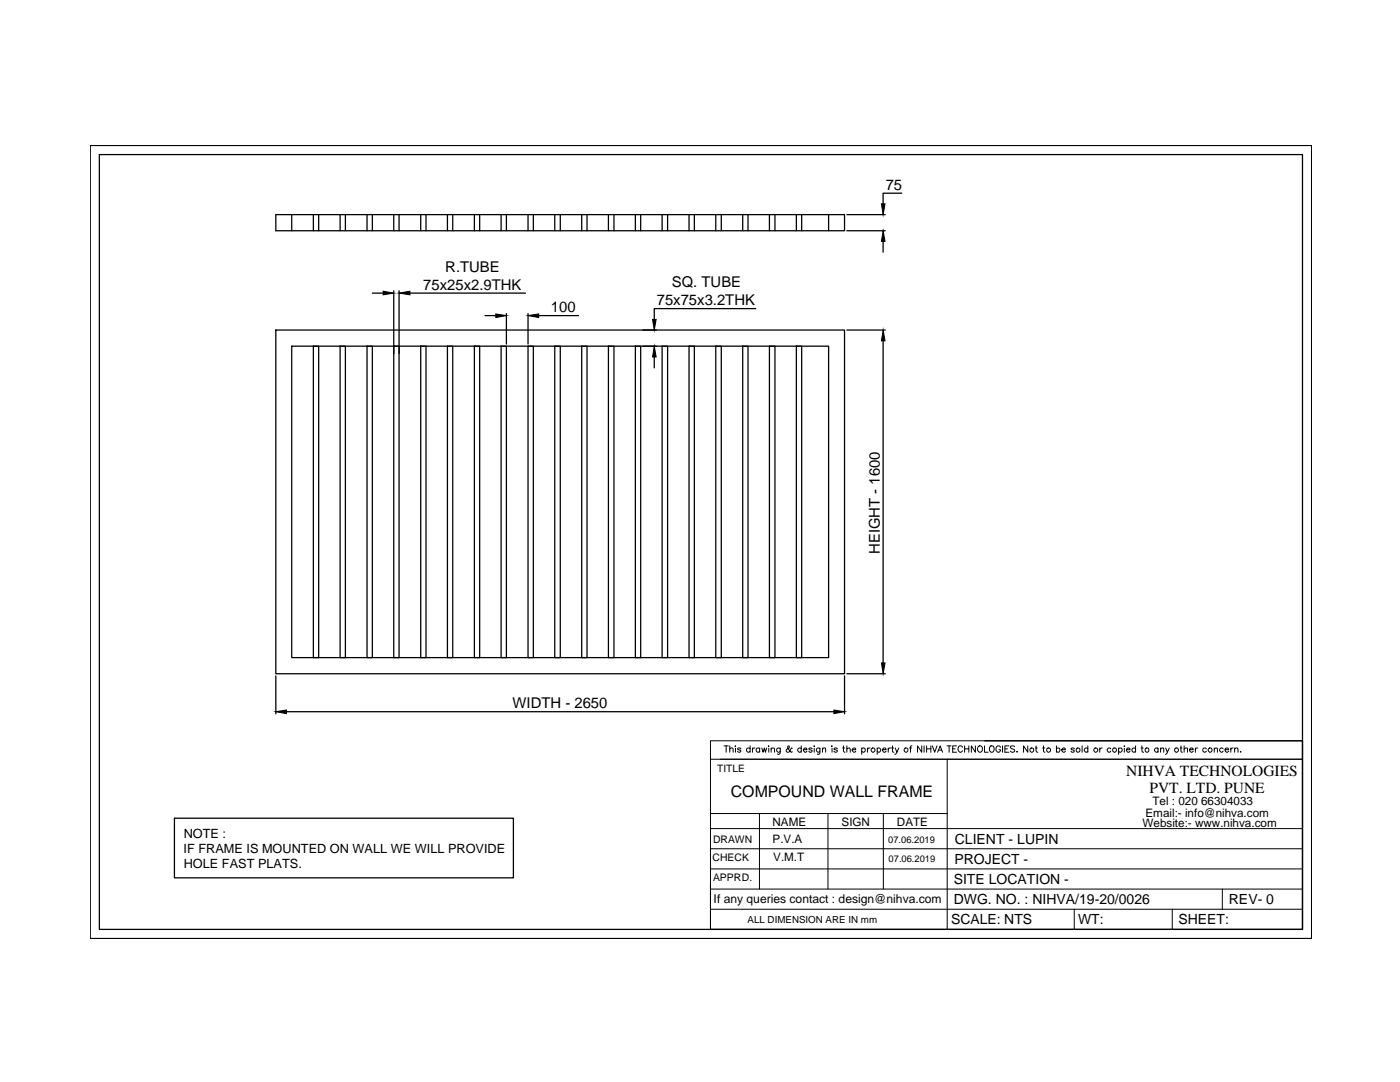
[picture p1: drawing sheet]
<svg xmlns="http://www.w3.org/2000/svg" width="279mm" height="216mm" viewBox="0 0 279 216" stroke-linecap="round" stroke-linejoin="round" font-family="sans-serif">
<!-- layer: 0 -->
<g fill="none" stroke="#000" stroke-width=".25">
<path d="M18 29h243.8v158.3h-243.8zM19.8 30.8h240.1v154.6h-240.1zM180 38.6h-3.8v2.1M55 42.8h113.5v3.2h-113.5zM58.2 42.8v3.2M62.5 42.8v3.2M63.6 42.8v3.2M67.9 42.8v3.2M68.9 42.8v3.2M73.3 42.8v3.2M74.3 42.8v3.2M74.3 58.5h2.2"/>
<path d="M78.6 42.8v3.2M78.6 58v12.6M79.6 42.8v3.2M79.6 58v12.6M81.8 58.5h23.1M84 42.8v3.2M85 42.8v3.2M89.3 42.8v3.2M90.4 42.8v3.2M94.7 42.8v3.2M95.7 42.8v3.2M100 42.8v3.2"/>
<path d="M101.1 42.8v3.2M105.4 42.8v3.2M106.4 42.8v3.2M110.7 42.8v3.2M111.8 42.8v3.2M116.1 42.8v3.2M117.2 42.8v3.2M121.4 42.8v3.2M122.5 42.8v3.2M126.8 42.8v3.2M127.9 42.8v3.2M132.1 42.8v3.2"/>
<path d="M133.2 42.8v3.2M137.5 42.8v3.2M138.6 42.8v3.2M142.8 42.8v3.2M143.9 42.8v3.2M148.2 42.8v3.2M149.3 42.8v3.2M153.6 42.8v3.2M154.7 42.8v3.2M158.9 42.8v3.2M160 42.8v3.2M165.4 42.8v3.2"/>
<path d="M169 46h7.7M169 42.8h7.7M176.2 48.2v2.1M55 65.9h113.5v68.5h-113.5zM58.2 69.1h107.2v62.1h-107.2zM62.5 69.1h1.1v62.1h-1.1zM67.9 69.1h1v62.1h-1zM73.3 69.1h1v62.1h-1zM78.6 69.1h1v62.1h-1zM84 69.1h1v62.1h-1zM89.3 69.1h1.1v62.1h-1.1zM94.7 69.1h1v62.1h-1z"/>
<path d="M96.8 63h2.1M100 69.1h1.1v62.1h-1.1zM101.1 62.6v6.1M105.4 69.1h1v62.1h-1zM105.4 62.6v6.1M107.5 63h8M110.7 69.1h1.1v62.1h-1.1zM116.1 69.1h1.1v62.1h-1.1zM121.4 69.1h1.1v62.1h-1.1zM126.8 69.1h1.1v62.1h-1.1zM128.3 65.9h2.7M128.3 69.1h2.7"/>
<path d="M130.6 71.2v2.2M132.1 69.1h1.1v62.1h-1.1zM137.5 69.1h1.1v62.1h-1.1zM142.8 69.1h1.1v62.1h-1.1zM148.2 69.1h1.1v62.1h-1.1zM150.8 61.6h-20.2v2.1M153.6 69.1h1.1v62.1h-1.1zM158.9 69.1h1.1v62.1h-1.1zM169 65.9h7.7M176.2 68v64.3M55 134.9v7.5M168.5 134.9v7.5"/>
<path d="M169 134.4h7.7M57.2 142h109.2M196.5 147.8h63.4v37.6h-118.1M34.8 163.3h67.7v11.9h-67.7z"/>
</g>
<path d="M76.5 58.1l2.1 .4-2.1 .3zM79.6 58.5l2.2-.4v.7zM176.2 46l.4 2.2h-.7zM175.9 40.7h.7l-.4 2.1zM98.9 62.6l2.2 .4-2.2 .4zM105.4 63l2.1-.4v.8zM130.6 69.1l.4 2.1h-.8zM130.2 63.7h.8l-.4 2.2zM176.2 65.9l.4 2.1h-.7zM175.9 132.3h.7l-.4 2.1zM55 142l2.2-.3v.7zM166.4 141.7l2.1 .3-2.1 .4z" fill="#000" stroke="#000" stroke-width=".2"/>
<g fill="none" stroke="#000" stroke-width=".2">
<path d="M141.8 147.8h118.1v3.7h-118.1zM141.8 151.5v33.9M143.8 151.5h116.1M144.5 148.8h.8M144.9 148.8v1.3M145.6 149.5l.2-.2h.4l.1 .8M145.6 148.8v1.3M146.7 148.9h.1zM146.8 149.3v.8M147.8 149.4l-.2-.1h-.4v.1l.6 .3v.3l-.4 .1-.2-.2M149.7 149.4a.4 .4 0 0 0-.6 0 .4 .4 0 0 0 0 .6 .4 .4 0 0 0 .6-.1M149.7 148.8v1.3"/>
<path d="M150.2 149.3v.8M150.7 149.3a.38 .38 0 0 0-.5 .3M151.6 149.4a.4 .4 0 0 0-.6 0 .4 .4 0 0 0 0 .6 .4 .4 0 0 0 .6-.1M151.6 149.3v.8M152 149.3l.3 .8 .2-.8 .3 .8 .2-.8M153.3 148.9h.2zM153.4 149.3v.8M153.9 149.5l.2-.2h.4l.1 .8M153.9 149.3v.8M155.7 149.3v.9l-.2 .3-.3-.1M155.7 149.4a.4 .4 0 0 0-.6 0 .4 .4 0 0 0 0 .6 .4 .4 0 0 0 .6-.1M158.1 149.4l-.1-.1-.5 .7-.4 .1-.2-.1v-.4l.6-.5v-.2h-.3a1.21 1.21 0 0 0 .8 1.2l.1-.1"/>
<path d="M159.9 149.4a.4 .4 0 0 0-.6 0 .4 .4 0 0 0 0 .6 .4 .4 0 0 0 .6-.1M159.9 148.8v1.3M160.3 149.6l.8-.1a.39 .39 0 0 0-.6-.1 .39 .39 0 0 0 0 .6 .39 .39 0 0 0 .6-.1M162.1 149.4l-.2-.1h-.4l-.1 .1 .6 .3v.3a.38 .38 0 0 1-.6-.1M162.5 148.8v.2zM162.5 149.3v.8M163.6 149.3v1.1l-.2 .1-.3-.1M163.6 149.4a.4 .4 0 0 0-.6 0 .4 .4 0 0 0 0 .6 .4 .4 0 0 0 .6-.1M164.1 149.5l.2-.2h.4l.1 .8M164.1 149.3v.8M166 148.9h.1zM166 149.3v.8"/>
<path d="M167.1 149.4l-.3-.1-.4 .1 .7 .3v.2a.37 .37 0 0 1-.3 .2 .37 .37 0 0 1-.4-.2M168.2 149.3h.4M168.3 148.8v1l.3 .3M169 149.5l.2-.2h.4l.1 .8M169 148.8v1.3M170.1 149.6h.7a.39 .39 0 0 0-.7-.3 .39 .39 0 0 0 .2 .7 .3 .3 0 0 0 .5-.1M172 149.4a.4 .4 0 0 1 .6 0 .4 .4 0 0 1 0 .6 .4 .4 0 0 1-.6-.1M172 149.3v1.2M173.1 149.3v.8M173.6 149.3h-.3l-.2 .3M175.1 149.4a.4 .4 0 0 1 .6 0 .4 .4 0 0 1 0 .6 .4 .4 0 0 1-.6-.1M175.1 149.3v1.2"/>
<path d="M176.1 149.6l.7-.1a.39 .39 0 0 0-.6-.1 .39 .39 0 0 0 0 .6 .39 .39 0 0 0 .6-.1M177.3 149.3v.8M177.8 149.3a.38 .38 0 0 0-.5 .3M177.9 149.3h.5M178.1 148.8v1l.1 .2 .2 .1M178.7 149.3l.3 .8 .4-.8M179 150.1l-.4 .4M181.5 149.3h.4M182 148.8l-.2 .1-.1 1.2M184 148.8v1.3l-.9-1.3v1.3M184.4 148.8v1.3M184.9 148.8v1.3"/>
<path d="M184.9 149.4h.9M185.8 148.8v1.3M186.1 148.8l.4 1.3 .5-1.3M187.1 150.1l.5-1.3 .5 1.3M187.3 149.7h.6M189 148.8h.8M189 151.5v33.9M189.4 148.8v1.3M190.1 149.4h.5M190.9 148.8h-.8v1.3h.8M192.1 149.1a.46 .46 0 0 0-.5-.3 .46 .46 0 0 0-.4 .5v.3a.46 .46 0 0 0 .3 .5 .46 .46 0 0 0 .6-.3M192.5 149.4h.9"/>
<path d="M192.5 148.8v1.3M193.4 148.8v1.3M194.7 148.8v1.3l-.8-1.3v1.3M195.2 149l.1-.1a.62 .62 0 0 1 .8 .5 .62 .62 0 0 1-.6 .7l-.4-.5zM196.5 148.8v1.3h.7M197.7 148.9a.62 .62 0 0 1 .7 .5 .62 .62 0 0 1-.6 .7 .8 .8 0 0 1-.1-1.2zM199.7 149.1a.46 .46 0 0 0-.6-.3 .46 .46 0 0 0-.3 .5v.3a.45 .45 0 0 0 .4 .5 .45 .45 0 0 0 .5-.5h-.3M200.1 148.8v1.3M200.5 149.4h.6M201.4 148.8h-.9v1.3h.9M202.5 149l-.3-.2-.6 .2 .1 .3 .7 .2 .1 .4a.51 .51 0 0 1-.9 0M202.9 150h.1z"/>
<path d="M205.1 148.8v1.3l-.8-1.3v1.3M206.6 149.3h.4M206.8 148.8v1l.3 .3M208.1 149.3h.4M208.3 148.8v1l.2 .3M210.8 149.4a.4 .4 0 0 1 .6 0 .4 .4 0 0 1 0 .6 .4 .4 0 0 1-.6-.1M210.8 148.8v1.3M211.9 149.6l.7-.1a.39 .39 0 0 0-.6-.1 .39 .39 0 0 0 0 .6 .39 .39 0 0 0 .6-.1M214.4 149.4l-.2-.1h-.4v.1l.5 .3v.3l-.3 .1-.2-.2M216 148.8v1.3M217.1 149.4a.4 .4 0 0 0-.6 0 .4 .4 0 0 0 0 .6 .4 .4 0 0 0 .6-.1M217.1 148.8v1.3"/>
<path d="M219.5 149.3v.8M220 149.3h-.3l-.2 .3M221.7 149.4a.4 .4 0 0 0-.6 0 .4 .4 0 0 0 0 .6 .4 .4 0 0 0 .6-.1M223.2 149.4a.4 .4 0 0 1 .6 0 .4 .4 0 0 1 0 .6 .4 .4 0 0 1-.6-.1M223.2 149.3v1.2M224.4 148.8v.2zM224.4 149.3v.8M224.8 149.6l.7-.1a.39 .39 0 0 0-.6-.1 .39 .39 0 0 0 0 .6 .39 .39 0 0 0 .6-.1M226.6 149.4a.4 .4 0 0 0-.6 0 .4 .4 0 0 0 0 .6 .4 .4 0 0 0 .6-.1M226.6 148.8v1.3M227.7 149.3h.4M227.9 148.8v1l.3 .3"/>
<path d="M231.1 149.4a.4 .4 0 0 0-.6 0 .4 .4 0 0 0 0 .6 .4 .4 0 0 0 .6-.1M231.1 149.3v.8M231.6 149.5l.2-.2h.4l.1 .8M231.6 149.3v.8M232.6 149.3l.4 .8 .4-.8M233 150.1l-.4 .4M235.5 149.3h.4M235.7 148.8v1v.2l.3 .1M236.3 149.5l.3-.2h.4v.8M236.3 148.8v1.3M237.4 149.6h.7a.42 .42 0 0 0-.4-.3 .42 .42 0 0 0-.4 .4 .42 .42 0 0 0 .4 .4l.4-.2M238.6 149.3v.8"/>
<path d="M239 149.3h-.3l-.1 .3M240.8 149.4a.4 .4 0 0 0-.6 0 .4 .4 0 0 0 0 .6 .4 .4 0 0 0 .6-.1M242.3 149.5l.2-.2h.4l.1 .8M242.3 149.3v.8M244.1 149.4a.4 .4 0 0 0-.6 0 .4 .4 0 0 0 0 .6 .4 .4 0 0 0 .6-.1M244.5 149.6h.7a.42 .42 0 0 0-.5-.3 .42 .42 0 0 0-.3 .4 .42 .42 0 0 0 .4 .4l.4-.2M245.6 149.3v.8M246.1 149.3h-.3l-.2 .3M246.4 149.5l.2-.2h.4l.1 .8M246.4 149.3v.8M247.5 150h.2zM141.8 177.4h118.1"/>
<path d="M141.8 173.4h118.1M141.8 169.4h118.1M141.8 165.3h118.1M141.8 162.3h47.2M151.6 162.3v15.1M165.2 162.3v15.1M176.3 162.3v15.1M243.9 177.4v4M141.8 181.4h118.1M214.4 181.4v4M233.9 181.4v4"/>
<circle cx="174.2" cy="149.6" r=".4"/>
<circle cx="180.8" cy="149.7" r=".41"/>
<circle cx="205.9" cy="149.7" r=".41"/>
<circle cx="209.3" cy="149.7" r=".41"/>
<circle cx="215.2" cy="149.7" r=".41"/>
<circle cx="218.7" cy="149.6" r=".4"/>
<circle cx="222.4" cy="149.7" r=".41"/>
<circle cx="228.9" cy="149.7" r=".41"/>
<circle cx="234.8" cy="149.7" r=".41"/>
<circle cx="241.5" cy="149.6" r=".4"/>
</g>
<text font-size="3.2" x="145.9" y="159">COMPOUND WALL FRAME</text>
<g font-size="3.1">
<text x="224.8" y="154.8">NIHVA TECHNOLOGIES</text>
<text x="229.4" y="158.3">PVT. LTD. PUNE</text>
</g>
<g font-size="3">
<text x="176.8" y="37.9">75</text>
<text x="84.5" y="57.8">75x25x2.9THK</text>
<text x="88.9" y="54.2">R.TUBE</text>
<text x="134.1" y="57.3">SQ. TUBE</text>
<text x="110" y="62.3">100</text>
<text x="131.1" y="60.9">75x75x3.2THK</text>
<text x="175.6" y="110.5" transform="rotate(-90 175.6 110.5)">HEIGHT - 1600</text>
<text x="102.3" y="141.3">WIDTH - 2650</text>
</g>
<g font-size="2.8">
<text x="190.5" y="172.3">PROJECT -</text>
<text x="190.6" y="168.3">CLIENT - LUPIN</text>
<text x="190.3" y="176.3">SITE LOCATION -</text>
<text x="189.8" y="184.4">SCALE: NTS</text>
<text x="190.3" y="180.4">DWG. NO. : NIHVA/19-20/0026</text>
<text x="215.2" y="184.3">WT:</text>
<text x="235.2" y="184.4">SHEET:</text>
<text x="245.3" y="180.3">REV- 0</text>
</g>
<g font-size="2.5">
<text x="36.7" y="167.2">NOTE :</text>
<text x="36.6" y="170.3">IF FRAME IS MOUNTED ON WALL WE WILL PROVIDE</text>
<text x="36.7" y="173.3">HOLE FAST PLATS.</text>
</g>
<text font-size="2.4" x="142.4" y="180.1">If any queries contact : design@nihva.com</text>
<g font-size="2.3">
<text x="230" y="160.6">Tel : 020 66304033</text>
<text x="154.1" y="164.7">NAME</text>
<text x="168" y="164.7">SIGN</text>
<text x="179" y="164.7">DATE</text>
<text x="228" y="165.1">Website:- www.nihva.com</text>
<text x="228.6" y="162.9">Email:- info@nihva.com</text>
<text x="154.2" y="168.2">P.V.A</text>
<text x="154.3" y="171.8">V.M.T</text>
</g>
<g font-size="2.1">
<text x="142.2" y="171.8">CHECK</text>
<text x="142.3" y="168.2">DRAWN</text>
<text x="142.3" y="175.8">APPRD.</text>
</g>
<text font-size="2" x="143.1" y="154.1">TITLE</text>
<g font-size="1.9">
<text x="177.3" y="168.3">07.06.2019</text>
<text x="177.3" y="172">07.06.2019</text>
<text x="149.2" y="184.1">ALL DIMENSION ARE IN mm</text>
</g>
</svg>
